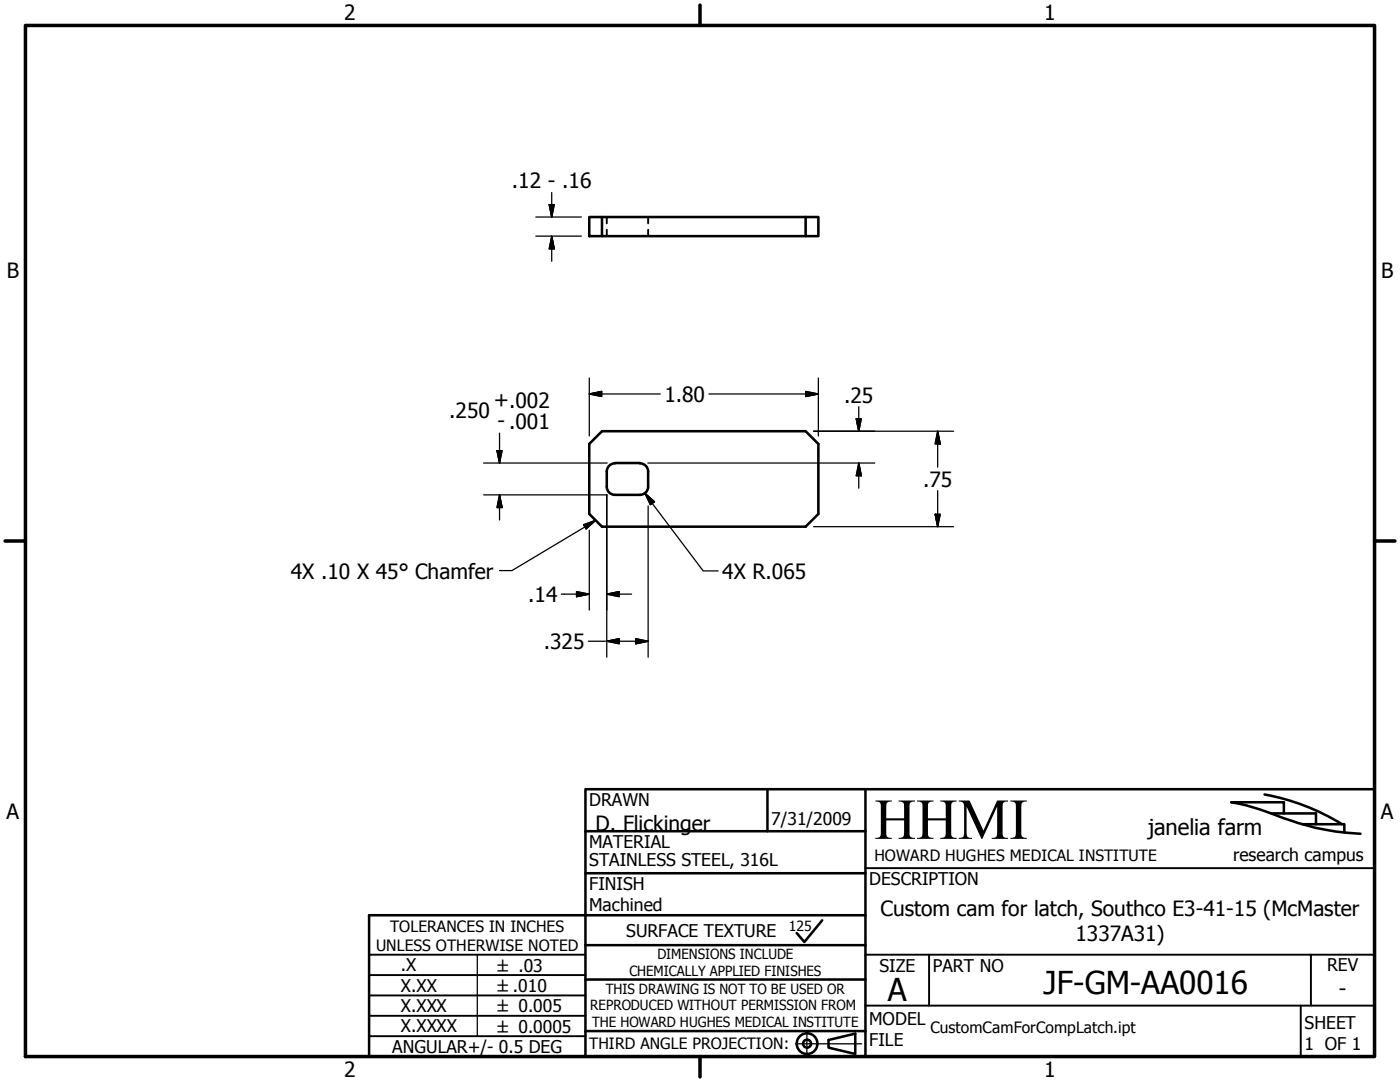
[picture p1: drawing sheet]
<svg xmlns="http://www.w3.org/2000/svg" width="279mm" height="216mm" viewBox="0 0 279 216" stroke-linecap="round" stroke-linejoin="round" font-family="sans-serif">
<!-- layer: Visible (ANSI) -->
<path d="M117.6 43.3h2.5v3.8h-2.5zM120.1 47.1h40.7M120.1 43.3h40.7M160.8 43.3h2.5v3.8h-2.5zM120.1 86h40.7l2.5 2.6v14l-2.5 2.5h-40.7l-2.5-2.5v-14zM121.1 97.1a1.62 1.62 0 0 0 1.6 1.6h5M121.1 94v3.1M122.7 92.5a1.62 1.62 0 0 0-1.6 1.6M122.7 92.4h5M127.7 92.5a1.62 1.62 0 0 1 1.6 1.6M129.3 94v3.1M129.3 97.1a1.62 1.62 0 0 1-1.6 1.6" fill="none" stroke="#000" stroke-width=".51"/>
<!-- layer: Hidden (ANSI) -->
<path d="M121.1 43.3v1.3M121.1 45.8v1.3M129.3 43.3v1.3M129.3 45.8v1.3" fill="none" stroke="#000" stroke-width=".38"/>
<!-- layer: Border (ANSI) -->
<path d="M5.1 5.1h269.2v205.7h-269.2zM139.7 1v4.1M1 107.9h4.1M274.3 107.9h4.1M139.7 210.8v4.1" fill="none" stroke="#000" stroke-width=".7"/>
<!-- layer: Title (ANSI) -->
<g fill="none" stroke="#000" stroke-width=".51">
<path d="M153.2 157.5v8.4M172.7 157.5v53.3M252.4 158.5a44.8 44.8 0 0 1 15.4 6M116.8 174.2h55.9M116.8 165.9h55.9M253.7 162.3h8.9v2.2M256.2 162.3v-2.2h-10.5a43.1 43.1 0 0 1 10.5 3.2 48.6 48.6 0 0 0 15.3 3.1M259.9 164.5h8.4v1.6M116.8 188.6h55.9M116.8 195.5h55.9M164.1 183.6l-3.6 4.4-1.5-1.8M172.7 182.6h-99v28.2h200.6v-53.3h-157.5v53.3"/>
<path d="M116.8 205.7h55.9M165.4 207.5l5.3-1.3v4.1l-5.3-1.3z"/>
<circle cx="161.1" cy="208.2" r="2.06"/>
<circle cx="161.1" cy="208.2" r=".79"/>
</g>
<!-- layer: Sketch Geometry (ANSI) -->
<path d="M95.2 190.5v16.3" fill="none" stroke="#000" stroke-width=".25"/>
<!-- layer: Centerline (ANSI) -->
<path d="M158.7 208.3h13.3M161 206v4.6" fill="none" stroke="#000" stroke-width=".25"/>
<!-- layer: Title (ANSI) -->
<path d="M172.7 173.2h101.6M73.7 198.6h43.1M73.7 194.6h43.1M73.7 190.5h43.1M172.7 190.5h101.6M185.4 190.5v10.2M261.6 190.5v10.2M73.7 206.8h43.1M73.7 202.7h43.1M172.7 200.7h101.6M259.6 200.7v10.1" fill="none" stroke="#000" stroke-width=".38"/>
<!-- layer: Dimension (ANSI) -->
<g fill="none" stroke="#000" stroke-width=".25">
<path d="M110.1 38.4v4.9M106.9 43.3h9.1M106.9 47.1h9.1M109.6 40.8h1l-.5 2.5zM110.1 47.1l.5 2.6h-1zM110.1 47.1v5M117.6 78.6l2.5-.5v1zM117.6 78.6h14.2M117.6 75.4v11.6M141.5 78.6h21.8M160.8 78.1l2.5 .5-2.5 .5zM163.3 75.4v11.6"/>
<path d="M96.5 92.4h24.7M96.5 98.7h24.7M99.2 89.9h1l-.5 2.5zM99.7 98.7l.5 2.6h-1zM99.7 86.4v6M99.7 98.7v5.1M121.1 98.7v32.4M128.7 98.4l1.9 1.7-.8 .6zM128.7 98.4l11.6 15.5h3M129.3 92.4h45.3M162.4 86h27.9M170.9 83.6h1l-.5 2.4z"/>
<path d="M171.4 92.4l.5 2.5h-1zM171.4 81.2v4.8M171.4 92.4v5M187.1 86l.5 2.6h-1zM187.1 86v7.2M187.1 97.9v7.2M112 118.6h5.6M115.1 118l2.5 .6-2.5 .5zM117.6 105.8v15.9M121.1 118.6l2.5-.6v1.1zM121.1 118.6h4.9M129.3 101v30.1"/>
<path d="M162.4 105.1h27.9M186.6 102.6h1l-.5 2.5zM117.4 128h11.9M121.1 128l2.5-.6v1.1zM126.9 127.4l2.4 .6-2.4 .5z"/>
</g>
<g fill="#000" stroke="#000" stroke-width=".25">
<path d="M109.6 40.8l.5 2.5zM109.6 40.8h1l-.5 2.5zM110.1 47.1l.5 2.6zM110.1 47.1l.5 2.6h-1zM117.6 78.6l2.5-.5zM117.6 78.6l2.5-.5v1zM160.8 79.1l2.5-.5zM160.8 78.1l2.5 .5-2.5 .5zM99.2 89.9l.5 2.5zM99.2 89.9h1l-.5 2.5zM170.9 83.6l.5 2.4zM170.9 83.6h1l-.5 2.4z"/>
<path d="M171.4 92.4l.5 2.5zM171.4 92.4l.5 2.5h-1zM187.1 86l.5 2.6zM187.1 86l.5 2.6h-1zM99.7 98.7l.5 2.6zM99.7 98.7l.5 2.6h-1zM115.1 119.1l2.5-.5zM115.1 118l2.5 .6-2.5 .5zM121.1 118.6l2.5-.6zM121.1 118.6l2.5-.6v1.1zM128.7 98.4l1.9 1.7zM128.7 98.4l1.9 1.7-.8 .6z"/>
<path d="M186.6 102.6l.5 2.5zM186.6 102.6h1l-.5 2.5zM121.1 128l2.5-.6zM121.1 128l2.5-.6v1.1zM126.9 128.5l2.4-.5zM126.9 127.4l2.4 .6-2.4 .5z"/>
</g>
<!-- layer: Symbol (ANSI) -->
<path d="M116.5 104.7l2.4-.9-1.9 1.7zM118.9 103.8l-16.7 10.1h-2.5" fill="none" stroke="#000" stroke-width=".25"/>
<path d="M117 105.5l1.9-1.7zM116.5 104.7l2.4-.9-1.9 1.7z" fill="#000" stroke="#000" stroke-width=".25"/>
<text font-size="11.6" x="174.5" y="167.4">HHMI</text>
<g font-size="6.3">
<text x="177.2" y="199.8">A</text>
<text x="208.3" y="198.2">JF-GM-AA0016</text>
</g>
<text font-size="4.4" x="229.1" y="166.7">janelia farm</text>
<g font-size="4.2">
<text x="68.7" y="4.1">2</text>
<text x="208.4" y="4.1">1</text>
<text x="102.2" y="37.6">.12 - .16</text>
<text x="1.3" y="55.5">B</text>
<text x="275.7" y="55.5">B</text>
<text x="89.7" y="83.5">.250</text>
<text x="98.6" y="81.2">+.002</text>
<text x="132.6" y="80.1">1.80</text>
<text x="168.5" y="80.3">.25</text>
<text x="99.3" y="85.4">- .001</text>
<text x="184.2" y="97.1">.75</text>
<text x="58" y="115.4">4X .10 X 45° Chamfer</text>
<text x="144.1" y="115.4">4X R.065</text>
<text x="105.4" y="120.1">.14</text>
<text x="108.5" y="129.5">.325</text>
<text x="1.3" y="163.4">A</text>
<text x="118.9" y="165.7">D. Flickinger</text>
<text x="275.6" y="163.4">A</text>
<text x="175.7" y="182.7">Custom cam for latch, Southco E3-41-15 (McMaster</text>
<text x="214.6" y="187.7">1337A31)</text>
<text x="267.2" y="198.8">-</text>
<text x="68.7" y="214.9">2</text>
<text x="208.4" y="214.9">1</text>
</g>
<g font-size="3.5">
<text x="117.6" y="160.8">DRAWN</text>
<text x="153.9" y="164.5">7/31/2009</text>
<text x="117.6" y="169.2">MATERIAL</text>
<text x="117.6" y="172.8">STAINLESS STEEL, 316L</text>
<text x="246.1" y="171.7">research campus</text>
<text x="117.6" y="177.6">FINISH</text>
<text x="173.5" y="176.6">DESCRIPTION</text>
<text x="117.6" y="181.8">Machined</text>
<text x="125" y="186.9">SURFACE TEXTURE</text>
<text x="80" y="193.8">.X</text>
<text x="80" y="197.9">X.XX</text>
<text x="175.5" y="193.9">SIZE</text>
<text x="186.2" y="193.9">PART NO</text>
<text x="264.9" y="193.8">REV</text>
<text x="80" y="201.9">X.XXX</text>
<text x="80" y="206">X.XXXX</text>
<text x="173.5" y="204.5">MODEL</text>
<text x="173.5" y="208.7">FILE</text>
<text x="260.3" y="205.3">SHEET</text>
<text x="260.3" y="209.5">1 OF 1</text>
<text x="78.3" y="210.2">ANGULAR+/- 0.5 DEG</text>
</g>
<g font-size="3.3">
<text x="99.3" y="193.9">± .03</text>
<text x="99.3" y="197.9">±.010</text>
<text x="99.3" y="202">± 0.005</text>
<text x="99.3" y="206.1">± 0.0005</text>
</g>
<g font-size="3.1">
<text x="174.5" y="171.8">HOWARD HUGHES MEDICAL INSTITUTE</text>
<text x="77.9" y="186">TOLERANCES IN INCHES</text>
<text x="75.1" y="189.7">UNLESS OTHERWISE NOTED</text>
<text x="117.6" y="209.4">THIRD ANGLE PROJECTION:</text>
<text x="185.7" y="206.1">CustomCamForCompLatch.ipt</text>
</g>
<g font-size="2.8">
<text x="157.4" y="185.7">125</text>
<text x="131.2" y="191.5">DIMENSIONS INCLUDE</text>
<text x="125.6" y="194.8">CHEMICALLY APPLIED FINISHES</text>
<text x="117.8" y="201.6">REPRODUCED WITHOUT PERMISSION FROM</text>
<text x="120.9" y="198.3">THIS DRAWING IS NOT TO BE USED OR</text>
<text x="118.2" y="205">THE HOWARD HUGHES MEDICAL INSTITUTE</text>
</g>
</svg>
